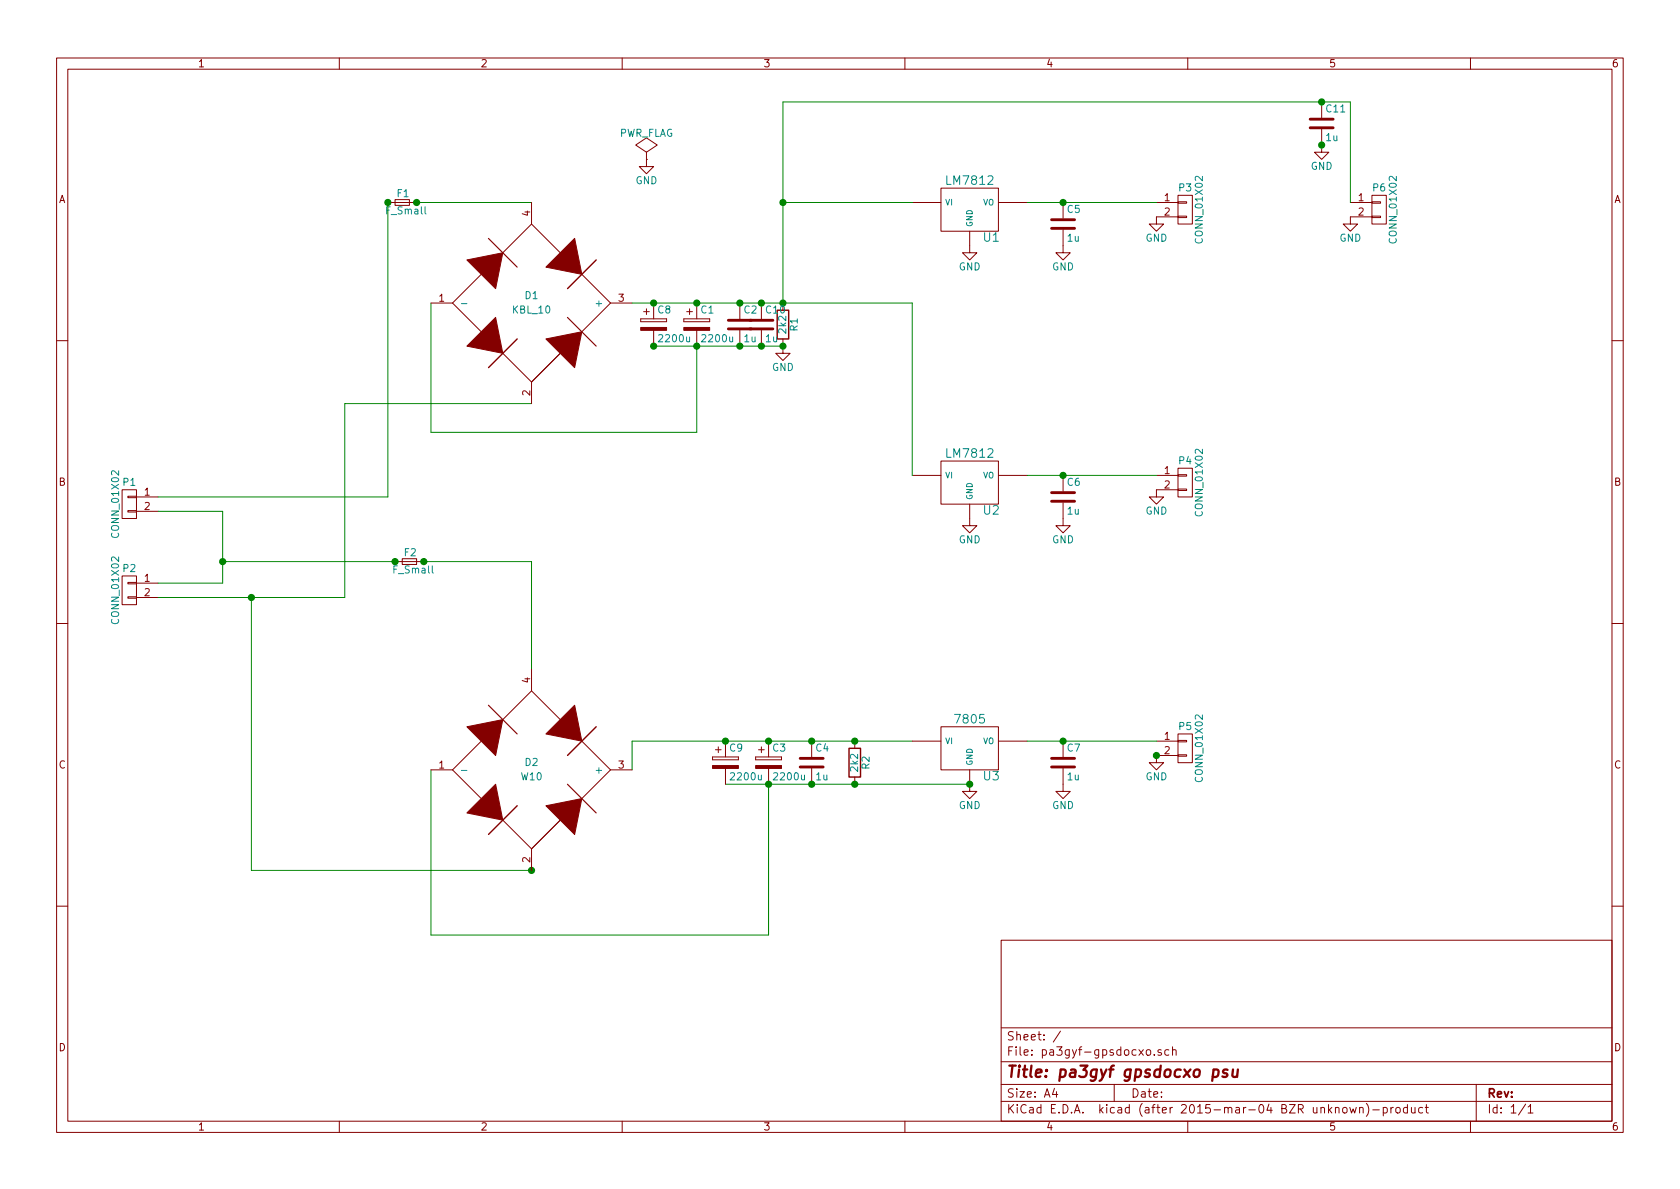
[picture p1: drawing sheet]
EESchema Schematic File Version 2
LIBS:power
LIBS:device
LIBS:transistors
LIBS:conn
LIBS:linear
LIBS:regul
LIBS:74xx
LIBS:cmos4000
LIBS:adc-dac
LIBS:memory
LIBS:xilinx
LIBS:special
LIBS:microcontrollers
LIBS:dsp
LIBS:microchip
LIBS:analog_switches
LIBS:motorola
LIBS:texas
LIBS:intel
LIBS:audio
LIBS:interface
LIBS:digital-audio
LIBS:philips
LIBS:display
LIBS:cypress
LIBS:siliconi
LIBS:opto
LIBS:atmel
LIBS:contrib
LIBS:valves
LIBS:pa3gyf-kicad
LIBS:pa3gyf-gpsdocxo-cache
EELAYER 25 0
EELAYER END
$Descr A4 11693 8268
encoding utf-8
Sheet 1 1
Title "pa3gyf gpsdocxo psu"
Date ""
Rev ""
Comp ""
Comment1 ""
Comment2 ""
Comment3 ""
Comment4 ""
$EndDescr
$Comp
L CONN_01X02 P1
U 1 1
P 900 3500
F 0 "P1" H 900 3650 50  0000 C CNN
F 1 "CONN_01X02" V 1000 3500 50  0000 C CNN
F 2 "weidmuller:Weidmuller_GS5_2_2pin" H 900 3500 60  0001 C CNN
F 3 "" H 900 3500 60  0000 C CNN
	1    900  3500
	-1   0    0    -1  
$EndComp
$Comp
L CONN_01X02 P2
U 1 1
P 900 4100
F 0 "P2" H 900 4250 50  0000 C CNN
F 1 "CONN_01X02" V 1000 4100 50  0000 C CNN
F 2 "weidmuller:Weidmuller_GS5_2_2pin" H 900 4100 60  0001 C CNN
F 3 "" H 900 4100 60  0000 C CNN
	1    900  4100
	-1   0    0    -1  
$EndComp
$Comp
L CONN_01X02 P3
U 1 1
P 8250 1450
F 0 "P3" H 8250 1600 50  0000 C CNN
F 1 "CONN_01X02" V 8350 1450 50  0000 C CNN
F 2 "weidmuller:Weidmuller_GS5_2_2pin" H 8250 1450 60  0001 C CNN
F 3 "" H 8250 1450 60  0000 C CNN
	1    8250 1450
	1    0    0    -1  
$EndComp
$Comp
L CONN_01X02 P4
U 1 1
P 8250 3350
F 0 "P4" H 8250 3500 50  0000 C CNN
F 1 "CONN_01X02" V 8350 3350 50  0000 C CNN
F 2 "weidmuller:Weidmuller_GS5_2_2pin" H 8250 3350 60  0001 C CNN
F 3 "" H 8250 3350 60  0000 C CNN
	1    8250 3350
	1    0    0    -1  
$EndComp
$Comp
L CONN_01X02 P5
U 1 1
P 8250 5200
F 0 "P5" H 8250 5350 50  0000 C CNN
F 1 "CONN_01X02" V 8350 5200 50  0000 C CNN
F 2 "weidmuller:Weidmuller_GS5_2_2pin" H 8250 5200 60  0001 C CNN
F 3 "" H 8250 5200 60  0000 C CNN
	1    8250 5200
	1    0    0    -1  
$EndComp
$Comp
L F_Small F1
U 1 1
P 2800 1400
F 0 "F1" H 2760 1460 50  0000 L CNN
F 1 "F_Small" H 2680 1340 50  0000 L CNN
F 2 "Fuse_Holders_and_Fuses:Fuseholder5x20_horiz_SemiClosed_Casing10x25mm" H 2800 1400 60  0001 C CNN
F 3 "" H 2800 1400 60  0000 C CNN
	1    2800 1400
	1    0    0    -1  
$EndComp
$Comp
L F_Small F2
U 1 1
P 2850 3900
F 0 "F2" H 2810 3960 50  0000 L CNN
F 1 "F_Small" H 2730 3840 50  0000 L CNN
F 2 "Fuse_Holders_and_Fuses:Fuseholder5x20_horiz_SemiClosed_Casing10x25mm" H 2850 3900 60  0001 C CNN
F 3 "" H 2850 3900 60  0000 C CNN
	1    2850 3900
	1    0    0    -1  
$EndComp
$Comp
L CP C1
U 1 1
P 4850 2250
F 0 "C1" H 4875 2350 50  0000 L CNN
F 1 "2200u" H 4875 2150 50  0000 L CNN
F 2 "elkos:Elko_vert_30x16mm_RM7.5" H 4888 2100 30  0001 C CNN
F 3 "" H 4850 2250 60  0000 C CNN
	1    4850 2250
	1    0    0    -1  
$EndComp
$Comp
L CP C3
U 1 1
P 5350 5300
F 0 "C3" H 5375 5400 50  0000 L CNN
F 1 "2200u" H 5375 5200 50  0000 L CNN
F 2 "elkos:Elko_vert_30x16mm_RM7.5" H 5388 5150 30  0001 C CNN
F 3 "" H 5350 5300 60  0000 C CNN
	1    5350 5300
	1    0    0    -1  
$EndComp
$Comp
L 7805 U3
U 1 1
P 6750 5200
F 0 "U3" H 6900 5004 60  0000 C CNN
F 1 "7805" H 6750 5400 60  0000 C CNN
F 2 "Discret:LM78XXV" H 6750 5200 60  0001 C CNN
F 3 "" H 6750 5200 60  0000 C CNN
	1    6750 5200
	1    0    0    -1  
$EndComp
$Comp
L LM7812 U1
U 1 1
P 6750 1450
F 0 "U1" H 6900 1254 60  0000 C CNN
F 1 "LM7812" H 6750 1650 60  0000 C CNN
F 2 "Discret:LM78XXV" H 6750 1450 60  0001 C CNN
F 3 "" H 6750 1450 60  0000 C CNN
	1    6750 1450
	1    0    0    -1  
$EndComp
$Comp
L LM7812 U2
U 1 1
P 6750 3350
F 0 "U2" H 6900 3154 60  0000 C CNN
F 1 "LM7812" H 6750 3550 60  0000 C CNN
F 2 "Discret:LM78XXV" H 6750 3350 60  0001 C CNN
F 3 "" H 6750 3350 60  0000 C CNN
	1    6750 3350
	1    0    0    -1  
$EndComp
$Comp
L C C2
U 1 1
P 5150 2250
F 0 "C2" H 5175 2350 50  0000 L CNN
F 1 "1u" H 5175 2150 50  0000 L CNN
F 2 "Capacitors_SMD:C_0805_HandSoldering" H 5188 2100 30  0001 C CNN
F 3 "" H 5150 2250 60  0000 C CNN
	1    5150 2250
	1    0    0    -1  
$EndComp
$Comp
L C C4
U 1 1
P 5650 5300
F 0 "C4" H 5675 5400 50  0000 L CNN
F 1 "1u" H 5675 5200 50  0000 L CNN
F 2 "Capacitors_SMD:C_0805_HandSoldering" H 5688 5150 30  0001 C CNN
F 3 "" H 5650 5300 60  0000 C CNN
	1    5650 5300
	1    0    0    -1  
$EndComp
Wire Wire Line
	1100 3550 1550 3550
Wire Wire Line
	1550 3550 1550 4050
Wire Wire Line
	1550 4050 1100 4050
Wire Wire Line
	1100 4150 2400 4150
Wire Wire Line
	2400 4150 2400 2800
Wire Wire Line
	2400 2800 3700 2800
Wire Wire Line
	1100 3450 2700 3450
Wire Wire Line
	2700 3450 2700 1400
Connection ~ 1550 3900
Wire Wire Line
	1550 3900 2750 3900
Wire Wire Line
	2950 3900 3700 3900
Wire Wire Line
	3700 3900 3700 4650
Connection ~ 1750 4150
Wire Wire Line
	1750 4150 1750 6050
Wire Wire Line
	1750 6050 3700 6050
Wire Wire Line
	4400 5350 4400 5150
Wire Wire Line
	4400 5150 6350 5150
Wire Wire Line
	3000 5350 3000 6500
Wire Wire Line
	3000 6500 5350 6500
Wire Wire Line
	5350 6500 5350 5450
Connection ~ 5350 5150
Wire Wire Line
	5050 5450 6750 5450
Connection ~ 5350 5450
$Comp
L R R2
U 1 1
P 5950 5300
F 0 "R2" V 6030 5300 50  0000 C CNN
F 1 "2k2" V 5950 5300 50  0000 C CNN
F 2 "Resistors_ThroughHole:Resistor_Horizontal_RM15mm" V 5880 5300 30  0001 C CNN
F 3 "" H 5950 5300 30  0000 C CNN
	1    5950 5300
	1    0    0    -1  
$EndComp
$Comp
L R R1
U 1 1
P 5450 2250
F 0 "R1" V 5530 2250 50  0000 C CNN
F 1 "2k2" V 5450 2250 50  0000 C CNN
F 2 "Resistors_ThroughHole:Resistor_Horizontal_RM15mm" V 5380 2250 30  0001 C CNN
F 3 "" H 5450 2250 30  0000 C CNN
	1    5450 2250
	1    0    0    -1  
$EndComp
Connection ~ 5650 5150
Connection ~ 5650 5450
Connection ~ 5950 5150
Connection ~ 5950 5450
Wire Wire Line
	7150 5150 8050 5150
$Comp
L GND #PWR01
U 1 1
P 8050 5250
F 0 "#PWR01" H 8050 5000 50  0001 C CNN
F 1 "GND" H 8050 5100 50  0000 C CNN
F 2 "" H 8050 5250 60  0000 C CNN
F 3 "" H 8050 5250 60  0000 C CNN
	1    8050 5250
	1    0    0    -1  
$EndComp
$Comp
L GND #PWR02
U 1 1
P 6750 5450
F 0 "#PWR02" H 6750 5200 50  0001 C CNN
F 1 "GND" H 6750 5300 50  0000 C CNN
F 2 "" H 6750 5450 60  0000 C CNN
F 3 "" H 6750 5450 60  0000 C CNN
	1    6750 5450
	1    0    0    -1  
$EndComp
Connection ~ 6750 5450
Connection ~ 8050 5250
$Comp
L C C7
U 1 1
P 7400 5300
F 0 "C7" H 7425 5400 50  0000 L CNN
F 1 "1u" H 7425 5200 50  0000 L CNN
F 2 "Capacitors_SMD:C_0805_HandSoldering" H 7438 5150 30  0001 C CNN
F 3 "" H 7400 5300 60  0000 C CNN
	1    7400 5300
	1    0    0    -1  
$EndComp
Connection ~ 7400 5150
$Comp
L GND #PWR03
U 1 1
P 7400 5450
F 0 "#PWR03" H 7400 5200 50  0001 C CNN
F 1 "GND" H 7400 5300 50  0000 C CNN
F 2 "" H 7400 5450 60  0000 C CNN
F 3 "" H 7400 5450 60  0000 C CNN
	1    7400 5450
	1    0    0    -1  
$EndComp
$Comp
L C C6
U 1 1
P 7400 3450
F 0 "C6" H 7425 3550 50  0000 L CNN
F 1 "1u" H 7425 3350 50  0000 L CNN
F 2 "Capacitors_SMD:C_0805_HandSoldering" H 7438 3300 30  0001 C CNN
F 3 "" H 7400 3450 60  0000 C CNN
	1    7400 3450
	1    0    0    -1  
$EndComp
Wire Wire Line
	7150 3300 8050 3300
Connection ~ 7400 3300
$Comp
L GND #PWR04
U 1 1
P 7400 3600
F 0 "#PWR04" H 7400 3350 50  0001 C CNN
F 1 "GND" H 7400 3450 50  0000 C CNN
F 2 "" H 7400 3600 60  0000 C CNN
F 3 "" H 7400 3600 60  0000 C CNN
	1    7400 3600
	1    0    0    -1  
$EndComp
$Comp
L GND #PWR05
U 1 1
P 8050 3400
F 0 "#PWR05" H 8050 3150 50  0001 C CNN
F 1 "GND" H 8050 3250 50  0000 C CNN
F 2 "" H 8050 3400 60  0000 C CNN
F 3 "" H 8050 3400 60  0000 C CNN
	1    8050 3400
	1    0    0    -1  
$EndComp
Wire Wire Line
	7150 1400 8050 1400
$Comp
L C C5
U 1 1
P 7400 1550
F 0 "C5" H 7425 1650 50  0000 L CNN
F 1 "1u" H 7425 1450 50  0000 L CNN
F 2 "Capacitors_SMD:C_0805_HandSoldering" H 7438 1400 30  0001 C CNN
F 3 "" H 7400 1550 60  0000 C CNN
	1    7400 1550
	1    0    0    -1  
$EndComp
Connection ~ 7400 1400
$Comp
L GND #PWR06
U 1 1
P 7400 1700
F 0 "#PWR06" H 7400 1450 50  0001 C CNN
F 1 "GND" H 7400 1550 50  0000 C CNN
F 2 "" H 7400 1700 60  0000 C CNN
F 3 "" H 7400 1700 60  0000 C CNN
	1    7400 1700
	1    0    0    -1  
$EndComp
$Comp
L GND #PWR07
U 1 1
P 8050 1500
F 0 "#PWR07" H 8050 1250 50  0001 C CNN
F 1 "GND" H 8050 1350 50  0000 C CNN
F 2 "" H 8050 1500 60  0000 C CNN
F 3 "" H 8050 1500 60  0000 C CNN
	1    8050 1500
	1    0    0    -1  
$EndComp
Wire Wire Line
	4400 2100 6350 2100
Connection ~ 4850 2100
Connection ~ 5150 2100
Wire Wire Line
	5450 700  5450 2100
Wire Wire Line
	5450 1400 6350 1400
$Comp
L GND #PWR08
U 1 1
P 6750 1700
F 0 "#PWR08" H 6750 1450 50  0001 C CNN
F 1 "GND" H 6750 1550 50  0000 C CNN
F 2 "" H 6750 1700 60  0000 C CNN
F 3 "" H 6750 1700 60  0000 C CNN
	1    6750 1700
	1    0    0    -1  
$EndComp
$Comp
L GND #PWR09
U 1 1
P 6750 3600
F 0 "#PWR09" H 6750 3350 50  0001 C CNN
F 1 "GND" H 6750 3450 50  0000 C CNN
F 2 "" H 6750 3600 60  0000 C CNN
F 3 "" H 6750 3600 60  0000 C CNN
	1    6750 3600
	1    0    0    -1  
$EndComp
Wire Wire Line
	6350 2100 6350 3300
Connection ~ 5450 2100
Wire Wire Line
	2900 1400 3700 1400
Wire Wire Line
	3000 2100 3000 3000
Wire Wire Line
	3000 3000 4850 3000
Wire Wire Line
	4850 3000 4850 2400
Wire Wire Line
	4550 2400 5450 2400
Connection ~ 5150 2400
Connection ~ 4850 2400
$Comp
L GND #PWR010
U 1 1
P 5450 2400
F 0 "#PWR010" H 5450 2150 50  0001 C CNN
F 1 "GND" H 5450 2250 50  0000 C CNN
F 2 "" H 5450 2400 60  0000 C CNN
F 3 "" H 5450 2400 60  0000 C CNN
	1    5450 2400
	1    0    0    -1  
$EndComp
Connection ~ 5450 2400
$Comp
L CONN_01X02 P6
U 1 1
P 9600 1450
F 0 "P6" H 9600 1600 50  0000 C CNN
F 1 "CONN_01X02" V 9700 1450 50  0000 C CNN
F 2 "weidmuller:Weidmuller_GS5_2_2pin" H 9600 1450 60  0001 C CNN
F 3 "" H 9600 1450 60  0000 C CNN
	1    9600 1450
	1    0    0    -1  
$EndComp
$Comp
L GND #PWR011
U 1 1
P 9400 1500
F 0 "#PWR011" H 9400 1250 50  0001 C CNN
F 1 "GND" H 9400 1350 50  0000 C CNN
F 2 "" H 9400 1500 60  0000 C CNN
F 3 "" H 9400 1500 60  0000 C CNN
	1    9400 1500
	1    0    0    -1  
$EndComp
Wire Wire Line
	9400 1400 9400 700 
Wire Wire Line
	9400 700  5450 700 
Connection ~ 5450 1400
Connection ~ 2700 1400
Connection ~ 2750 3900
Connection ~ 3700 6050
$Comp
L PWR_FLAG #FLG012
U 1 1
P 4500 1100
F 0 "#FLG012" H 4500 1195 50  0001 C CNN
F 1 "PWR_FLAG" H 4500 1280 50  0000 C CNN
F 2 "" H 4500 1100 60  0000 C CNN
F 3 "" H 4500 1100 60  0000 C CNN
	1    4500 1100
	1    0    0    -1  
$EndComp
$Comp
L GND #PWR013
U 1 1
P 4500 1100
F 0 "#PWR013" H 4500 850 50  0001 C CNN
F 1 "GND" H 4500 950 50  0000 C CNN
F 2 "" H 4500 1100 60  0000 C CNN
F 3 "" H 4500 1100 60  0000 C CNN
	1    4500 1100
	1    0    0    -1  
$EndComp
$Comp
L CP C8
U 1 1
P 4550 2250
F 0 "C8" H 4575 2350 50  0000 L CNN
F 1 "2200u" H 4575 2150 50  0000 L CNN
F 2 "elkos:Elko_vert_30x16mm_RM7.5" H 4588 2100 30  0001 C CNN
F 3 "" H 4550 2250 60  0000 C CNN
	1    4550 2250
	1    0    0    -1  
$EndComp
Connection ~ 4550 2100
$Comp
L CP C9
U 1 1
P 5050 5300
F 0 "C9" H 5075 5400 50  0000 L CNN
F 1 "2200u" H 5075 5200 50  0000 L CNN
F 2 "elkos:Elko_vert_30x16mm_RM7.5" H 5088 5150 30  0001 C CNN
F 3 "" H 5050 5300 60  0000 C CNN
	1    5050 5300
	1    0    0    -1  
$EndComp
Connection ~ 5050 5150
$Comp
L C C10
U 1 1
P 5300 2250
F 0 "C10" H 5325 2350 50  0000 L CNN
F 1 "1u" H 5325 2150 50  0000 L CNN
F 2 "Capacitors_SMD:C_0805_HandSoldering" H 5338 2100 30  0001 C CNN
F 3 "" H 5300 2250 60  0000 C CNN
	1    5300 2250
	1    0    0    -1  
$EndComp
Connection ~ 5300 2400
Connection ~ 5300 2100
Connection ~ 4550 2400
$Comp
L C C11
U 1 1
P 9200 850
F 0 "C11" H 9225 950 50  0000 L CNN
F 1 "1u" H 9225 750 50  0000 L CNN
F 2 "Capacitors_SMD:C_0805_HandSoldering" H 9238 700 30  0001 C CNN
F 3 "" H 9200 850 60  0000 C CNN
	1    9200 850 
	1    0    0    -1  
$EndComp
$Comp
L GND #PWR014
U 1 1
P 9200 1000
F 0 "#PWR014" H 9200 750 50  0001 C CNN
F 1 "GND" H 9200 850 50  0000 C CNN
F 2 "" H 9200 1000 60  0000 C CNN
F 3 "" H 9200 1000 60  0000 C CNN
	1    9200 1000
	1    0    0    -1  
$EndComp
Connection ~ 9200 1000
Connection ~ 9200 700 
$Comp
L KBL_10 D1
U 1 1
P 3700 2100
F 0 "D1" H 3700 2150 50  0000 C CNN
F 1 "KBL_10" H 3700 2050 50  0000 C CNN
F 2 "pa3gyf-kicad:Bridge_KBL" H 3700 2100 60  0001 C CNN
F 3 "" H 3700 2100 60  0000 C CNN
	1    3700 2100
	1    0    0    -1  
$EndComp
$Comp
L W10 D2
U 1 1
P 3700 5350
F 0 "D2" H 3700 5400 50  0000 C CNN
F 1 "W10" H 3700 5300 50  0000 C CNN
F 2 "pa3gyf-kicad:W10" H 3700 5350 60  0001 C CNN
F 3 "" H 3700 5350 60  0000 C CNN
	1    3700 5350
	1    0    0    -1  
$EndComp
Connection ~ 2950 3900
Connection ~ 2900 1400
$EndSCHEMATC
